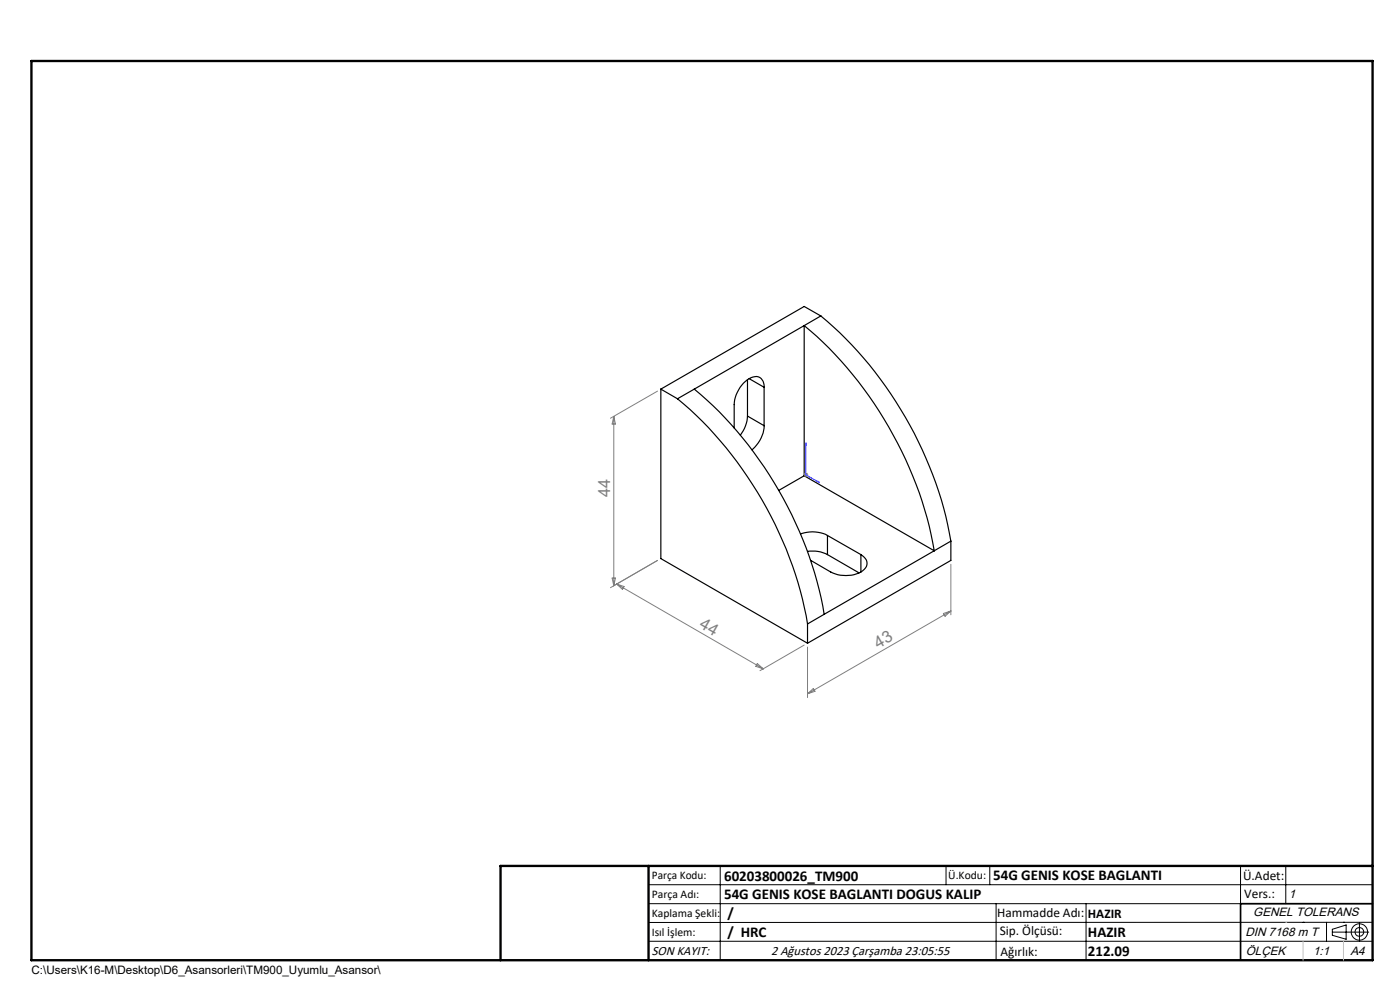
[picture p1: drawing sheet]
<svg xmlns="http://www.w3.org/2000/svg" width="297mm" height="210mm" viewBox="0 0 297 210" stroke-linecap="round" stroke-linejoin="round" font-family="sans-serif">
<g fill="none" stroke="#000" stroke-width=".25">
<path d="M174.1 67a81.8 81.8 0 0 1 27.6 47.8M174.1 67l-26.8 15.5M174.1 67l-3.5-2-30.4 17.5M140.2 82.5v36l31.1 17.9M140.2 82.5l3.5 2.1M143.7 84.6a81.6 81.6 0 0 1 27.6 47.8M147.3 82.5a81.8 81.8 0 0 1 27.5 47.8M147.3 82.5l-3.6 2.1M158.6 88.3a7.2 7.2 0 0 1-1.5 4M158.6 88.3l3.5 2M158.6 80.5v7.8M158.9 80.3l3.2 1.9"/>
<path d="M162.1 90.3a7 7 0 0 1-2.6 5.1M162.1 82.2a1.92 1.92 0 0 0-.9-2.1 1.92 1.92 0 0 0-2.3 .2 7.2 7.2 0 0 0-3.1 5.5v5M162.1 82.2v8.1M169.8 113.3a7 7 0 0 1 5.7 .3M170.6 100.9v-31.8a82.1 82.1 0 0 1 27.6 47.7M170.6 100.9l27.6 15.9M170.6 100.9l-5.4 3.1M171.3 117a6.8 6.8 0 0 1 4.2 .6M175.5 113.6l7.1 4M175.5 113.6v4M175.5 117.6l6.7 3.9M182.6 117.6a1.97 1.97 0 0 1 1.3 1.9 1.97 1.97 0 0 1-1.3 1.8 7.2 7.2 0 0 1-6.4 0l-4.3-2.5"/>
<path d="M182.6 117.6v3.7M198.2 116.8l-23.4 13.5M201.7 114.8l-3.5 2M201.7 114.8v4.1l-30.4 17.5M171.3 132.4v4M174.8 130.3l-3.5 2.1M106.2 203.7h185"/>
</g>
<g fill="none" stroke="#000" stroke-width=".21">
<path d="M137.6 187.7h153.6M137.6 191.7h153.6M137.6 199.7h153.6M152.8 183.7v20M200.7 183.7v4M210 183.7v4M211.3 191.7v12M230.4 191.7v12M263.2 183.7v20M272.8 183.7v8M276.4 195.6h.1M281.4 195.6v4.1"/>
<path d="M282.6 197.7h7.8M282.6 197.1l3-.9v3l-3-.8zM285 195.6h.1M288.4 195.8v3.8M291.2 195.6l-153.6 .1"/>
<circle cx="288.4" cy="197.7" r="1.74"/>
<circle cx="288.4" cy="197.7" r=".93"/>
</g>
<path d="M171 93.9v.4l-.1-.1zM171 93.9v6.8l2.9 1.7M173.6 102.2l.3 .2-.3-.1z" fill="none" stroke="#00f" stroke-width=".21"/>
<g fill="none" stroke="#808080" stroke-width=".21">
<path d="M130.2 88.3v35.9M130.2 88.3l.4 1.6h-.7zM139.5 83l-10 5.7M139.5 118.9l-10 5.8M170.5 100.7h1M170.6 100.4l.7 .7M171 100.2v1M171.3 100.4l-.7 .7M201.7 119.7v10.7M129.9 122.6h.7l-.4 1.6zM130.8 123.9l31.1 18M130.8 123.9l1.6 .5-.4 .6z"/>
<path d="M170.6 136.8l-9.4 5.5M171.3 137.3v10.7M200.1 130.1l1.6-.5-1.2 1.1zM201.7 129.6l-30.4 17.6M160.7 140.7l1.2 1.2-1.6-.6zM171.3 147.2l1.2-1.2 .4 .6z"/>
</g>
<path d="M291.2 191.7h-28v12" fill="none" stroke="#000" stroke-width=".35"/>
<path d="M6.7 12.9h284.5v190.8h-284.5zM137.6 183.7v20M291.2 183.7h-185v20" fill="none" stroke="#000" stroke-width=".5"/>
<path d="M272.8 195.6h.1M276.4 199.7v4M285 199.7v4" fill="none" stroke="#c0c0c0" stroke-width=".21"/>
<path d="M173.6 102.2l.3 .2-.3-.1zM171 93.9v.4l-.1-.1z" fill="#00f"/>
<g font-size="3.5" fill="#808080">
<text x="129.4" y="105.5" transform="rotate(-90 129.4 105.5)">44</text>
<text x="148.2" y="133" transform="rotate(30 148.2 133)">44</text>
<text x="186.3" y="137.6" transform="rotate(-30 186.3 137.6)">43</text>
</g>
<g font-size="3.2">
<text x="153.6" y="186.8">60203800026_TM900</text>
<text x="153.6" y="190.8">54G GENIS KOSE BAGLANTI DOGUS KALIP</text>
<text x="210.7" y="186.6">54G GENIS KOSE BAGLANTI</text>
<text x="154.3" y="194.8">/</text>
<text x="154.3" y="198.8">/ HRC</text>
<text x="230.8" y="198.7">HAZIR</text>
<text x="230.8" y="202.8">212.09</text>
</g>
<g font-size="2.8">
<text x="263.7" y="186.7">Ü.Adet:</text>
<text x="263.9" y="190.5">Vers.:</text>
<text x="211.5" y="194.5">Hammadde Adı:</text>
<text x="230.8" y="194.7">HAZIR</text>
<text x="138.3" y="202.6">SON KAYIT:</text>
<text x="163.6" y="202.6">2 Ağustos 2023 Çarşamba 23:05:55</text>
<text x="212.1" y="198.4">Sip. Ölçüsü:</text>
<text x="212.2" y="202.7">Ağırlık:</text>
</g>
<g font-size="2.6">
<text x="273.4" y="190.4">1</text>
<text x="265.9" y="194.4">GENEL TOLERANS</text>
<text x="264.2" y="198.5">DIN 7168 m T</text>
<text x="264.3" y="202.6">ÖLÇEK</text>
<text x="278.5" y="202.6">1:1</text>
<text x="286.5" y="202.6">A4</text>
</g>
<g font-size="2.5">
<text x="138.3" y="186.4">Parça Kodu:</text>
<text x="138.3" y="190.5">Parça Adı:</text>
<text x="201.2" y="186.5">Ü.Kodu:</text>
<text x="138.3" y="194.5">Kaplama Şekli:</text>
<text x="138.3" y="198.6">Isıl İşlem:</text>
<text x="6.7" y="206.7">C:\Users\K16-M\Desktop\D6_Asansorleri\TM900_Uyumlu_Asansor\</text>
</g>
</svg>
